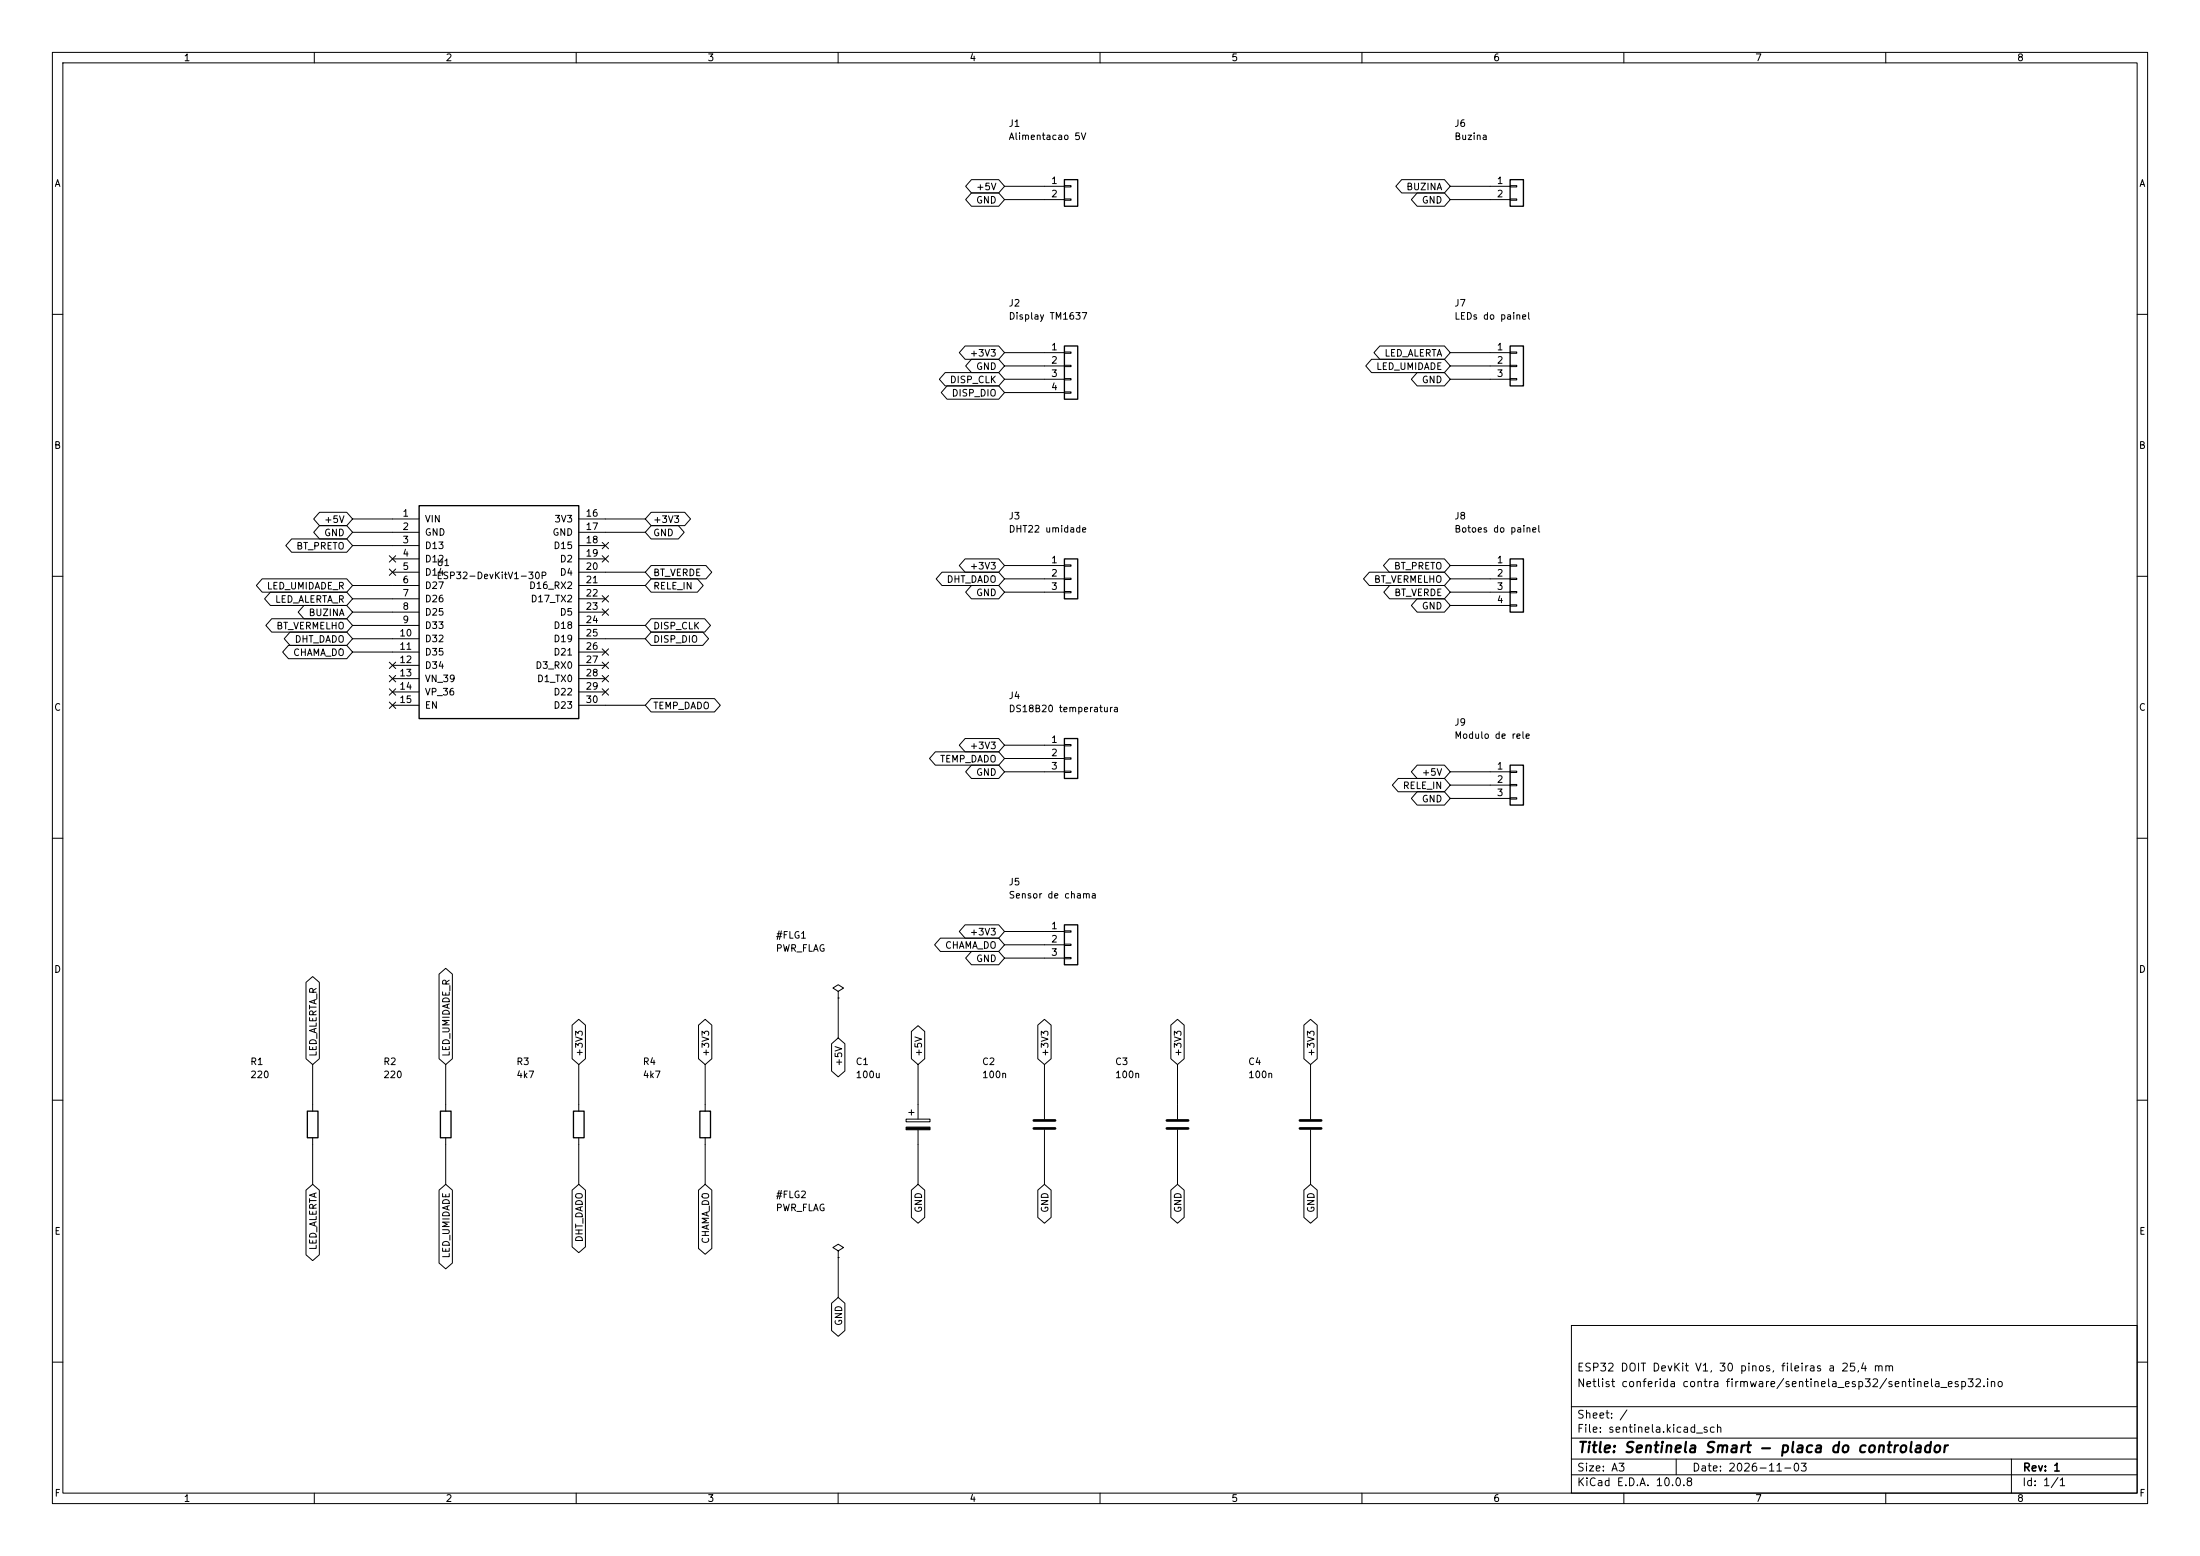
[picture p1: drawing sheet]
(kicad_sch
 (version 20231120)
 (generator "eeschema")
 (generator_version "8.0")
 (paper "A3")
 (title_block
  (title "Sentinela Smart - placa do controlador")
  (date "2026-11-03")
  (rev "1")
  (comment 1 "Netlist conferida contra firmware/sentinela_esp32/sentinela_esp32.ino")
  (comment 2 "ESP32 DOIT DevKit V1, 30 pinos, fileiras a 25,4 mm"))
 (lib_symbols
  (symbol "Connector_Generic:Conn_01x02"
    (pin_names
    (offset 1.016) (hide yes)) (exclude_from_sim no) (in_bom yes) (on_board yes)
    (in_pos_files yes)
    (duplicate_pin_numbers_are_jumpers no)
    (property "Reference" "J" (at 0 2.54 0) (show_name no) (do_not_autoplace no) (effects (font (size 1.27 1.27))))
    (property "Value" "Conn_01x02" (at 0 -5.08 0) (show_name no) (do_not_autoplace no) (effects (font (size 1.27 1.27))))
    (property "Footprint" "" (at 0 0 0) (show_name no) (do_not_autoplace no) (hide yes) (effects (font (size 1.27 1.27))))
    (property "Datasheet" "" (at 0 0 0) (show_name no) (do_not_autoplace no) (hide yes) (effects (font (size 1.27 1.27))))
    (property "Description" "Generic connector, single row, 01x02, script generated (kicad-library-utils/schlib/autogen/connector/)" (at 0 0 0) (show_name no) (do_not_autoplace no) (hide yes) (effects (font (size 1.27 1.27))))
    (symbol "Conn_01x02_1_1"
    (rectangle (start -1.27 1.27) (end 1.27 -3.81) (stroke (width 0.254) (type default)) (fill (type background)))
    (rectangle (start -1.27 0.127) (end 0 -0.127) (stroke (width 0.1524) (type default)) (fill (type none)))
    (rectangle (start -1.27 -2.413) (end 0 -2.667) (stroke (width 0.1524) (type default)) (fill (type none)))
    (pin passive line (at -5.08 0 0) (length 3.81) (name "Pin_1" (effects (font (size 1.27 1.27)))) (number "1" (effects (font (size 1.27 1.27)))))
    (pin passive line (at -5.08 -2.54 0) (length 3.81) (name "Pin_2" (effects (font (size 1.27 1.27)))) (number "2" (effects (font (size 1.27 1.27))))))
    (embedded_fonts no))
  (symbol "Connector_Generic:Conn_01x03"
    (pin_names
    (offset 1.016) (hide yes)) (exclude_from_sim no) (in_bom yes) (on_board yes)
    (in_pos_files yes)
    (duplicate_pin_numbers_are_jumpers no)
    (property "Reference" "J" (at 0 5.08 0) (show_name no) (do_not_autoplace no) (effects (font (size 1.27 1.27))))
    (property "Value" "Conn_01x03" (at 0 -5.08 0) (show_name no) (do_not_autoplace no) (effects (font (size 1.27 1.27))))
    (property "Footprint" "" (at 0 0 0) (show_name no) (do_not_autoplace no) (hide yes) (effects (font (size 1.27 1.27))))
    (property "Datasheet" "" (at 0 0 0) (show_name no) (do_not_autoplace no) (hide yes) (effects (font (size 1.27 1.27))))
    (property "Description" "Generic connector, single row, 01x03, script generated (kicad-library-utils/schlib/autogen/connector/)" (at 0 0 0) (show_name no) (do_not_autoplace no) (hide yes) (effects (font (size 1.27 1.27))))
    (symbol "Conn_01x03_1_1"
    (rectangle (start -1.27 3.81) (end 1.27 -3.81) (stroke (width 0.254) (type default)) (fill (type background)))
    (rectangle (start -1.27 2.667) (end 0 2.413) (stroke (width 0.1524) (type default)) (fill (type none)))
    (rectangle (start -1.27 0.127) (end 0 -0.127) (stroke (width 0.1524) (type default)) (fill (type none)))
    (rectangle (start -1.27 -2.413) (end 0 -2.667) (stroke (width 0.1524) (type default)) (fill (type none)))
    (pin passive line (at -5.08 2.54 0) (length 3.81) (name "Pin_1" (effects (font (size 1.27 1.27)))) (number "1" (effects (font (size 1.27 1.27)))))
    (pin passive line (at -5.08 0 0) (length 3.81) (name "Pin_2" (effects (font (size 1.27 1.27)))) (number "2" (effects (font (size 1.27 1.27)))))
    (pin passive line (at -5.08 -2.54 0) (length 3.81) (name "Pin_3" (effects (font (size 1.27 1.27)))) (number "3" (effects (font (size 1.27 1.27))))))
    (embedded_fonts no))
  (symbol "Connector_Generic:Conn_01x04"
    (pin_names
    (offset 1.016) (hide yes)) (exclude_from_sim no) (in_bom yes) (on_board yes)
    (in_pos_files yes)
    (duplicate_pin_numbers_are_jumpers no)
    (property "Reference" "J" (at 0 5.08 0) (show_name no) (do_not_autoplace no) (effects (font (size 1.27 1.27))))
    (property "Value" "Conn_01x04" (at 0 -7.62 0) (show_name no) (do_not_autoplace no) (effects (font (size 1.27 1.27))))
    (property "Footprint" "" (at 0 0 0) (show_name no) (do_not_autoplace no) (hide yes) (effects (font (size 1.27 1.27))))
    (property "Datasheet" "" (at 0 0 0) (show_name no) (do_not_autoplace no) (hide yes) (effects (font (size 1.27 1.27))))
    (property "Description" "Generic connector, single row, 01x04, script generated (kicad-library-utils/schlib/autogen/connector/)" (at 0 0 0) (show_name no) (do_not_autoplace no) (hide yes) (effects (font (size 1.27 1.27))))
    (symbol "Conn_01x04_1_1"
    (rectangle (start -1.27 3.81) (end 1.27 -6.35) (stroke (width 0.254) (type default)) (fill (type background)))
    (rectangle (start -1.27 2.667) (end 0 2.413) (stroke (width 0.1524) (type default)) (fill (type none)))
    (rectangle (start -1.27 0.127) (end 0 -0.127) (stroke (width 0.1524) (type default)) (fill (type none)))
    (rectangle (start -1.27 -2.413) (end 0 -2.667) (stroke (width 0.1524) (type default)) (fill (type none)))
    (rectangle (start -1.27 -4.953) (end 0 -5.207) (stroke (width 0.1524) (type default)) (fill (type none)))
    (pin passive line (at -5.08 2.54 0) (length 3.81) (name "Pin_1" (effects (font (size 1.27 1.27)))) (number "1" (effects (font (size 1.27 1.27)))))
    (pin passive line (at -5.08 0 0) (length 3.81) (name "Pin_2" (effects (font (size 1.27 1.27)))) (number "2" (effects (font (size 1.27 1.27)))))
    (pin passive line (at -5.08 -2.54 0) (length 3.81) (name "Pin_3" (effects (font (size 1.27 1.27)))) (number "3" (effects (font (size 1.27 1.27)))))
    (pin passive line (at -5.08 -5.08 0) (length 3.81) (name "Pin_4" (effects (font (size 1.27 1.27)))) (number "4" (effects (font (size 1.27 1.27))))))
    (embedded_fonts no))
  (symbol "Device:C"
    (pin_numbers (hide yes))
    (pin_names
    (offset 0.254)) (exclude_from_sim no) (in_bom yes) (on_board yes)
    (in_pos_files yes)
    (duplicate_pin_numbers_are_jumpers no)
    (property "Reference" "C" (at 0.635 2.54 0) (show_name no) (do_not_autoplace no) (effects (font (size 1.27 1.27)) (justify left)))
    (property "Value" "C" (at 0.635 -2.54 0) (show_name no) (do_not_autoplace no) (effects (font (size 1.27 1.27)) (justify left)))
    (property "Footprint" "" (at 0.9652 -3.81 0) (show_name no) (do_not_autoplace no) (hide yes) (effects (font (size 1.27 1.27))))
    (property "Datasheet" "" (at 0 0 0) (show_name no) (do_not_autoplace no) (hide yes) (effects (font (size 1.27 1.27))))
    (property "Description" "Unpolarized capacitor" (at 0 0 0) (show_name no) (do_not_autoplace no) (hide yes) (effects (font (size 1.27 1.27))))
    (symbol "C_0_1"
    (polyline (pts (xy -2.032 0.762) (xy 2.032 0.762)) (stroke (width 0.508) (type default)) (fill (type none)))
    (polyline (pts (xy -2.032 -0.762) (xy 2.032 -0.762)) (stroke (width 0.508) (type default)) (fill (type none))))
    (symbol "C_1_1"
    (pin passive line (at 0 3.81 270) (length 2.794) (name "" (effects (font (size 1.27 1.27)))) (number "1" (effects (font (size 1.27 1.27)))))
    (pin passive line (at 0 -3.81 90) (length 2.794) (name "" (effects (font (size 1.27 1.27)))) (number "2" (effects (font (size 1.27 1.27))))))
    (embedded_fonts no))
  (symbol "Device:C_Polarized"
    (pin_numbers (hide yes))
    (pin_names
    (offset 0.254)) (exclude_from_sim no) (in_bom yes) (on_board yes)
    (in_pos_files yes)
    (duplicate_pin_numbers_are_jumpers no)
    (property "Reference" "C" (at 0.635 2.54 0) (show_name no) (do_not_autoplace no) (effects (font (size 1.27 1.27)) (justify left)))
    (property "Value" "C_Polarized" (at 0.635 -2.54 0) (show_name no) (do_not_autoplace no) (effects (font (size 1.27 1.27)) (justify left)))
    (property "Footprint" "" (at 0.9652 -3.81 0) (show_name no) (do_not_autoplace no) (hide yes) (effects (font (size 1.27 1.27))))
    (property "Datasheet" "" (at 0 0 0) (show_name no) (do_not_autoplace no) (hide yes) (effects (font (size 1.27 1.27))))
    (property "Description" "Polarized capacitor" (at 0 0 0) (show_name no) (do_not_autoplace no) (hide yes) (effects (font (size 1.27 1.27))))
    (symbol "C_Polarized_0_1"
    (rectangle (start -2.286 0.508) (end 2.286 1.016) (stroke (width 0) (type default)) (fill (type none)))
    (polyline (pts (xy -1.778 2.286) (xy -0.762 2.286)) (stroke (width 0) (type default)) (fill (type none)))
    (polyline (pts (xy -1.27 2.794) (xy -1.27 1.778)) (stroke (width 0) (type default)) (fill (type none)))
    (rectangle (start 2.286 -0.508) (end -2.286 -1.016) (stroke (width 0) (type default)) (fill (type outline))))
    (symbol "C_Polarized_1_1"
    (pin passive line (at 0 3.81 270) (length 2.794) (name "" (effects (font (size 1.27 1.27)))) (number "1" (effects (font (size 1.27 1.27)))))
    (pin passive line (at 0 -3.81 90) (length 2.794) (name "" (effects (font (size 1.27 1.27)))) (number "2" (effects (font (size 1.27 1.27))))))
    (embedded_fonts no))
  (symbol "Device:R"
    (pin_numbers (hide yes))
    (pin_names
    (offset 0)) (exclude_from_sim no) (in_bom yes) (on_board yes)
    (in_pos_files yes)
    (duplicate_pin_numbers_are_jumpers no)
    (property "Reference" "R" (at 2.032 0 90) (show_name no) (do_not_autoplace no) (effects (font (size 1.27 1.27))))
    (property "Value" "R" (at 0 0 90) (show_name no) (do_not_autoplace no) (effects (font (size 1.27 1.27))))
    (property "Footprint" "" (at -1.778 0 90) (show_name no) (do_not_autoplace no) (hide yes) (effects (font (size 1.27 1.27))))
    (property "Datasheet" "" (at 0 0 0) (show_name no) (do_not_autoplace no) (hide yes) (effects (font (size 1.27 1.27))))
    (property "Description" "Resistor" (at 0 0 0) (show_name no) (do_not_autoplace no) (hide yes) (effects (font (size 1.27 1.27))))
    (symbol "R_0_1"
    (rectangle (start -1.016 -2.54) (end 1.016 2.54) (stroke (width 0.254) (type default)) (fill (type none))))
    (symbol "R_1_1"
    (pin passive line (at 0 3.81 270) (length 1.27) (name "" (effects (font (size 1.27 1.27)))) (number "1" (effects (font (size 1.27 1.27)))))
    (pin passive line (at 0 -3.81 90) (length 1.27) (name "" (effects (font (size 1.27 1.27)))) (number "2" (effects (font (size 1.27 1.27))))))
    (embedded_fonts no))
  (symbol "power:PWR_FLAG"
    (power global)
    (pin_numbers (hide yes))
    (pin_names
    (offset 0) (hide yes)) (exclude_from_sim no) (in_bom yes) (on_board yes)
    (in_pos_files yes)
    (duplicate_pin_numbers_are_jumpers no)
    (property "Reference" "#FLG" (at 0 1.905 0) (show_name no) (do_not_autoplace no) (hide yes) (effects (font (size 1.27 1.27))))
    (property "Value" "PWR_FLAG" (at 0 3.81 0) (show_name no) (do_not_autoplace no) (effects (font (size 1.27 1.27))))
    (property "Footprint" "" (at 0 0 0) (show_name no) (do_not_autoplace no) (hide yes) (effects (font (size 1.27 1.27))))
    (property "Datasheet" "" (at 0 0 0) (show_name no) (do_not_autoplace no) (hide yes) (effects (font (size 1.27 1.27))))
    (property "Description" "Special symbol for telling ERC where power comes from" (at 0 0 0) (show_name no) (do_not_autoplace no) (hide yes) (effects (font (size 1.27 1.27))))
    (symbol "PWR_FLAG_0_0"
    (pin power_out line (at 0 0 90) (length 0) (name "" (effects (font (size 1.27 1.27)))) (number "1" (effects (font (size 1.27 1.27))))))
    (symbol "PWR_FLAG_0_1"
    (polyline (pts (xy 0 0) (xy 0 1.27) (xy -1.016 1.905) (xy 0 2.54) (xy 1.016 1.905) (xy 0 1.27)) (stroke (width 0) (type default)) (fill (type none))))
    (embedded_fonts no))
  (symbol "sentinela:ESP32-DevKitV1-30P"
   (pin_names (offset 1.016)) (exclude_from_sim no) (in_bom yes) (on_board yes)
   (property "Reference" "U" (at 0 22.86 0) (effects (font (size 1.27 1.27))))
   (property "Value" "ESP32-DevKitV1-30P" (at 0 -24.13 0) (effects (font (size 1.27 1.27))))
   (property "Footprint" "sentinela:ESP32-DevKitV1-30P" (at 0 0 0) (effects (font (size 1.27 1.27)) (hide yes)))
   (property "Datasheet" "" (at 0 0 0) (effects (font (size 1.27 1.27)) (hide yes)))
   (property "Description" "Placa DOIT ESP32 DevKit V1, 30 pinos, fileiras a 25,4 mm" (at 0 0 0) (effects (font (size 1.27 1.27)) (hide yes)))
   (symbol "ESP32-DevKitV1-30P_0_1"
    (rectangle (start -15.24 22.86) (end 15.24 -17.78) (stroke (width 0.254) (type default)) (fill (type background))))
   (symbol "ESP32-DevKitV1-30P_1_1"
    (pin power_in line (at -20.32 20.32 0) (length 5.08) (name "VIN" (effects (font (size 1.27 1.27)))) (number "1" (effects (font (size 1.27 1.27)))))
    (pin power_in line (at -20.32 17.78 0) (length 5.08) (name "GND" (effects (font (size 1.27 1.27)))) (number "2" (effects (font (size 1.27 1.27)))))
    (pin bidirectional line (at -20.32 15.24 0) (length 5.08) (name "D13" (effects (font (size 1.27 1.27)))) (number "3" (effects (font (size 1.27 1.27)))))
    (pin bidirectional line (at -20.32 12.70 0) (length 5.08) (name "D12" (effects (font (size 1.27 1.27)))) (number "4" (effects (font (size 1.27 1.27)))))
    (pin bidirectional line (at -20.32 10.16 0) (length 5.08) (name "D14" (effects (font (size 1.27 1.27)))) (number "5" (effects (font (size 1.27 1.27)))))
    (pin bidirectional line (at -20.32 7.62 0) (length 5.08) (name "D27" (effects (font (size 1.27 1.27)))) (number "6" (effects (font (size 1.27 1.27)))))
    (pin bidirectional line (at -20.32 5.08 0) (length 5.08) (name "D26" (effects (font (size 1.27 1.27)))) (number "7" (effects (font (size 1.27 1.27)))))
    (pin bidirectional line (at -20.32 2.54 0) (length 5.08) (name "D25" (effects (font (size 1.27 1.27)))) (number "8" (effects (font (size 1.27 1.27)))))
    (pin bidirectional line (at -20.32 0.00 0) (length 5.08) (name "D33" (effects (font (size 1.27 1.27)))) (number "9" (effects (font (size 1.27 1.27)))))
    (pin bidirectional line (at -20.32 -2.54 0) (length 5.08) (name "D32" (effects (font (size 1.27 1.27)))) (number "10" (effects (font (size 1.27 1.27)))))
    (pin bidirectional line (at -20.32 -5.08 0) (length 5.08) (name "D35" (effects (font (size 1.27 1.27)))) (number "11" (effects (font (size 1.27 1.27)))))
    (pin bidirectional line (at -20.32 -7.62 0) (length 5.08) (name "D34" (effects (font (size 1.27 1.27)))) (number "12" (effects (font (size 1.27 1.27)))))
    (pin bidirectional line (at -20.32 -10.16 0) (length 5.08) (name "VN_39" (effects (font (size 1.27 1.27)))) (number "13" (effects (font (size 1.27 1.27)))))
    (pin bidirectional line (at -20.32 -12.70 0) (length 5.08) (name "VP_36" (effects (font (size 1.27 1.27)))) (number "14" (effects (font (size 1.27 1.27)))))
    (pin input line (at -20.32 -15.24 0) (length 5.08) (name "EN" (effects (font (size 1.27 1.27)))) (number "15" (effects (font (size 1.27 1.27)))))
    (pin power_out line (at 20.32 20.32 180) (length 5.08) (name "3V3" (effects (font (size 1.27 1.27)))) (number "16" (effects (font (size 1.27 1.27)))))
    (pin power_in line (at 20.32 17.78 180) (length 5.08) (name "GND" (effects (font (size 1.27 1.27)))) (number "17" (effects (font (size 1.27 1.27)))))
    (pin bidirectional line (at 20.32 15.24 180) (length 5.08) (name "D15" (effects (font (size 1.27 1.27)))) (number "18" (effects (font (size 1.27 1.27)))))
    (pin bidirectional line (at 20.32 12.70 180) (length 5.08) (name "D2" (effects (font (size 1.27 1.27)))) (number "19" (effects (font (size 1.27 1.27)))))
    (pin bidirectional line (at 20.32 10.16 180) (length 5.08) (name "D4" (effects (font (size 1.27 1.27)))) (number "20" (effects (font (size 1.27 1.27)))))
    (pin bidirectional line (at 20.32 7.62 180) (length 5.08) (name "D16_RX2" (effects (font (size 1.27 1.27)))) (number "21" (effects (font (size 1.27 1.27)))))
    (pin bidirectional line (at 20.32 5.08 180) (length 5.08) (name "D17_TX2" (effects (font (size 1.27 1.27)))) (number "22" (effects (font (size 1.27 1.27)))))
    (pin bidirectional line (at 20.32 2.54 180) (length 5.08) (name "D5" (effects (font (size 1.27 1.27)))) (number "23" (effects (font (size 1.27 1.27)))))
    (pin bidirectional line (at 20.32 0.00 180) (length 5.08) (name "D18" (effects (font (size 1.27 1.27)))) (number "24" (effects (font (size 1.27 1.27)))))
    (pin bidirectional line (at 20.32 -2.54 180) (length 5.08) (name "D19" (effects (font (size 1.27 1.27)))) (number "25" (effects (font (size 1.27 1.27)))))
    (pin bidirectional line (at 20.32 -5.08 180) (length 5.08) (name "D21" (effects (font (size 1.27 1.27)))) (number "26" (effects (font (size 1.27 1.27)))))
    (pin bidirectional line (at 20.32 -7.62 180) (length 5.08) (name "D3_RX0" (effects (font (size 1.27 1.27)))) (number "27" (effects (font (size 1.27 1.27)))))
    (pin bidirectional line (at 20.32 -10.16 180) (length 5.08) (name "D1_TX0" (effects (font (size 1.27 1.27)))) (number "28" (effects (font (size 1.27 1.27)))))
    (pin bidirectional line (at 20.32 -12.70 180) (length 5.08) (name "D22" (effects (font (size 1.27 1.27)))) (number "29" (effects (font (size 1.27 1.27)))))
    (pin bidirectional line (at 20.32 -15.24 180) (length 5.08) (name "D23" (effects (font (size 1.27 1.27)))) (number "30" (effects (font (size 1.27 1.27))))))))
 (symbol
  (lib_id "sentinela:ESP32-DevKitV1-30P") (at 95.25 119.38 0) (unit 1) (exclude_from_sim no) (in_bom yes) (on_board yes) (dnp no)
  (property "Reference" "U1" (at 83.25 107.38 0) (effects (font (size 1.27 1.27)) (justify left)))
  (property "Value" "ESP32-DevKitV1-30P" (at 83.25 109.88 0) (effects (font (size 1.27 1.27)) (justify left)))
  (property "Footprint" "sentinela:ESP32-DevKitV1-30P" (at 95.25 119.38 0) (effects (font (size 1.27 1.27)) (hide yes)))
  (property "Datasheet" "" (at 95.25 119.38 0) (effects (font (size 1.27 1.27)) (hide yes))) (pin "1") (pin "2") (pin "3") (pin "4") (pin "5") (pin "6") (pin "7") (pin "8") (pin "9") (pin "10") (pin "11") (pin "12") (pin "13") (pin "14") (pin "15") (pin "16") (pin "17") (pin "18") (pin "19") (pin "20") (pin "21") (pin "22") (pin "23") (pin "24") (pin "25") (pin "26") (pin "27") (pin "28") (pin "29") (pin "30"))
 (symbol
  (lib_id "Connector_Generic:Conn_01x02") (at 204.47 35.56 0) (unit 1) (exclude_from_sim no) (in_bom yes) (on_board yes) (dnp no)
  (property "Reference" "J1" (at 192.47 23.56 0) (effects (font (size 1.27 1.27)) (justify left)))
  (property "Value" "Alimentacao 5V" (at 192.47 26.06 0) (effects (font (size 1.27 1.27)) (justify left)))
  (property "Footprint" "Connector_Phoenix_MSTB:PhoenixContact_MSTBA_2,5_2-G-5,08_1x02_P5.08mm_Horizontal" (at 204.47 35.56 0) (effects (font (size 1.27 1.27)) (hide yes)))
  (property "Datasheet" "" (at 204.47 35.56 0) (effects (font (size 1.27 1.27)) (hide yes))) (pin "1") (pin "2"))
 (symbol
  (lib_id "Connector_Generic:Conn_01x04") (at 204.47 69.85 0) (unit 1) (exclude_from_sim no) (in_bom yes) (on_board yes) (dnp no)
  (property "Reference" "J2" (at 192.47 57.85 0) (effects (font (size 1.27 1.27)) (justify left)))
  (property "Value" "Display TM1637" (at 192.47 60.35 0) (effects (font (size 1.27 1.27)) (justify left)))
  (property "Footprint" "Connector_Phoenix_MSTB:PhoenixContact_MSTBA_2,5_4-G-5,08_1x04_P5.08mm_Horizontal" (at 204.47 69.85 0) (effects (font (size 1.27 1.27)) (hide yes)))
  (property "Datasheet" "" (at 204.47 69.85 0) (effects (font (size 1.27 1.27)) (hide yes))) (pin "1") (pin "2") (pin "3") (pin "4"))
 (symbol
  (lib_id "Connector_Generic:Conn_01x03") (at 204.47 110.49 0) (unit 1) (exclude_from_sim no) (in_bom yes) (on_board yes) (dnp no)
  (property "Reference" "J3" (at 192.47 98.49 0) (effects (font (size 1.27 1.27)) (justify left)))
  (property "Value" "DHT22 umidade" (at 192.47 100.99 0) (effects (font (size 1.27 1.27)) (justify left)))
  (property "Footprint" "Connector_Phoenix_MSTB:PhoenixContact_MSTBA_2,5_3-G-5,08_1x03_P5.08mm_Horizontal" (at 204.47 110.49 0) (effects (font (size 1.27 1.27)) (hide yes)))
  (property "Datasheet" "" (at 204.47 110.49 0) (effects (font (size 1.27 1.27)) (hide yes))) (pin "1") (pin "2") (pin "3"))
 (symbol
  (lib_id "Connector_Generic:Conn_01x03") (at 204.47 144.78 0) (unit 1) (exclude_from_sim no) (in_bom yes) (on_board yes) (dnp no)
  (property "Reference" "J4" (at 192.47 132.78 0) (effects (font (size 1.27 1.27)) (justify left)))
  (property "Value" "DS18B20 temperatura" (at 192.47 135.28 0) (effects (font (size 1.27 1.27)) (justify left)))
  (property "Footprint" "Connector_Phoenix_MSTB:PhoenixContact_MSTBA_2,5_3-G-5,08_1x03_P5.08mm_Horizontal" (at 204.47 144.78 0) (effects (font (size 1.27 1.27)) (hide yes)))
  (property "Datasheet" "" (at 204.47 144.78 0) (effects (font (size 1.27 1.27)) (hide yes))) (pin "1") (pin "2") (pin "3"))
 (symbol
  (lib_id "Connector_Generic:Conn_01x03") (at 204.47 180.34 0) (unit 1) (exclude_from_sim no) (in_bom yes) (on_board yes) (dnp no)
  (property "Reference" "J5" (at 192.47 168.34 0) (effects (font (size 1.27 1.27)) (justify left)))
  (property "Value" "Sensor de chama" (at 192.47 170.84 0) (effects (font (size 1.27 1.27)) (justify left)))
  (property "Footprint" "Connector_Phoenix_MSTB:PhoenixContact_MSTBA_2,5_3-G-5,08_1x03_P5.08mm_Horizontal" (at 204.47 180.34 0) (effects (font (size 1.27 1.27)) (hide yes)))
  (property "Datasheet" "" (at 204.47 180.34 0) (effects (font (size 1.27 1.27)) (hide yes))) (pin "1") (pin "2") (pin "3"))
 (symbol
  (lib_id "Connector_Generic:Conn_01x02") (at 289.56 35.56 0) (unit 1) (exclude_from_sim no) (in_bom yes) (on_board yes) (dnp no)
  (property "Reference" "J6" (at 277.56 23.56 0) (effects (font (size 1.27 1.27)) (justify left)))
  (property "Value" "Buzina" (at 277.56 26.06 0) (effects (font (size 1.27 1.27)) (justify left)))
  (property "Footprint" "Connector_Phoenix_MSTB:PhoenixContact_MSTBA_2,5_2-G-5,08_1x02_P5.08mm_Horizontal" (at 289.56 35.56 0) (effects (font (size 1.27 1.27)) (hide yes)))
  (property "Datasheet" "" (at 289.56 35.56 0) (effects (font (size 1.27 1.27)) (hide yes))) (pin "1") (pin "2"))
 (symbol
  (lib_id "Connector_Generic:Conn_01x03") (at 289.56 69.85 0) (unit 1) (exclude_from_sim no) (in_bom yes) (on_board yes) (dnp no)
  (property "Reference" "J7" (at 277.56 57.85 0) (effects (font (size 1.27 1.27)) (justify left)))
  (property "Value" "LEDs do painel" (at 277.56 60.35 0) (effects (font (size 1.27 1.27)) (justify left)))
  (property "Footprint" "Connector_Phoenix_MSTB:PhoenixContact_MSTBA_2,5_3-G-5,08_1x03_P5.08mm_Horizontal" (at 289.56 69.85 0) (effects (font (size 1.27 1.27)) (hide yes)))
  (property "Datasheet" "" (at 289.56 69.85 0) (effects (font (size 1.27 1.27)) (hide yes))) (pin "1") (pin "2") (pin "3"))
 (symbol
  (lib_id "Connector_Generic:Conn_01x04") (at 289.56 110.49 0) (unit 1) (exclude_from_sim no) (in_bom yes) (on_board yes) (dnp no)
  (property "Reference" "J8" (at 277.56 98.49 0) (effects (font (size 1.27 1.27)) (justify left)))
  (property "Value" "Botoes do painel" (at 277.56 100.99 0) (effects (font (size 1.27 1.27)) (justify left)))
  (property "Footprint" "Connector_Phoenix_MSTB:PhoenixContact_MSTBA_2,5_4-G-5,08_1x04_P5.08mm_Horizontal" (at 289.56 110.49 0) (effects (font (size 1.27 1.27)) (hide yes)))
  (property "Datasheet" "" (at 289.56 110.49 0) (effects (font (size 1.27 1.27)) (hide yes))) (pin "1") (pin "2") (pin "3") (pin "4"))
 (symbol
  (lib_id "Connector_Generic:Conn_01x03") (at 289.56 149.86 0) (unit 1) (exclude_from_sim no) (in_bom yes) (on_board yes) (dnp no)
  (property "Reference" "J9" (at 277.56 137.86 0) (effects (font (size 1.27 1.27)) (justify left)))
  (property "Value" "Modulo de rele" (at 277.56 140.36 0) (effects (font (size 1.27 1.27)) (justify left)))
  (property "Footprint" "Connector_Phoenix_MSTB:PhoenixContact_MSTBA_2,5_3-G-5,08_1x03_P5.08mm_Horizontal" (at 289.56 149.86 0) (effects (font (size 1.27 1.27)) (hide yes)))
  (property "Datasheet" "" (at 289.56 149.86 0) (effects (font (size 1.27 1.27)) (hide yes))) (pin "1") (pin "2") (pin "3"))
 (symbol
  (lib_id "Device:R") (at 59.69 214.63 0) (unit 1) (exclude_from_sim no) (in_bom yes) (on_board yes) (dnp no)
  (property "Reference" "R1" (at 47.69 202.63 0) (effects (font (size 1.27 1.27)) (justify left)))
  (property "Value" "220" (at 47.69 205.13 0) (effects (font (size 1.27 1.27)) (justify left)))
  (property "Footprint" "Resistor_THT:R_Axial_DIN0207_L6.3mm_D2.5mm_P10.16mm_Horizontal" (at 59.69 214.63 0) (effects (font (size 1.27 1.27)) (hide yes)))
  (property "Datasheet" "" (at 59.69 214.63 0) (effects (font (size 1.27 1.27)) (hide yes))) (pin "1") (pin "2"))
 (symbol
  (lib_id "Device:R") (at 85.09 214.63 0) (unit 1) (exclude_from_sim no) (in_bom yes) (on_board yes) (dnp no)
  (property "Reference" "R2" (at 73.09 202.63 0) (effects (font (size 1.27 1.27)) (justify left)))
  (property "Value" "220" (at 73.09 205.13 0) (effects (font (size 1.27 1.27)) (justify left)))
  (property "Footprint" "Resistor_THT:R_Axial_DIN0207_L6.3mm_D2.5mm_P10.16mm_Horizontal" (at 85.09 214.63 0) (effects (font (size 1.27 1.27)) (hide yes)))
  (property "Datasheet" "" (at 85.09 214.63 0) (effects (font (size 1.27 1.27)) (hide yes))) (pin "1") (pin "2"))
 (symbol
  (lib_id "Device:R") (at 110.49 214.63 0) (unit 1) (exclude_from_sim no) (in_bom yes) (on_board yes) (dnp no)
  (property "Reference" "R3" (at 98.49 202.63 0) (effects (font (size 1.27 1.27)) (justify left)))
  (property "Value" "4k7" (at 98.49 205.13 0) (effects (font (size 1.27 1.27)) (justify left)))
  (property "Footprint" "Resistor_THT:R_Axial_DIN0207_L6.3mm_D2.5mm_P10.16mm_Horizontal" (at 110.49 214.63 0) (effects (font (size 1.27 1.27)) (hide yes)))
  (property "Datasheet" "" (at 110.49 214.63 0) (effects (font (size 1.27 1.27)) (hide yes))) (pin "1") (pin "2"))
 (symbol
  (lib_id "Device:R") (at 134.62 214.63 0) (unit 1) (exclude_from_sim no) (in_bom yes) (on_board yes) (dnp no)
  (property "Reference" "R4" (at 122.62 202.63 0) (effects (font (size 1.27 1.27)) (justify left)))
  (property "Value" "4k7" (at 122.62 205.13 0) (effects (font (size 1.27 1.27)) (justify left)))
  (property "Footprint" "Resistor_THT:R_Axial_DIN0207_L6.3mm_D2.5mm_P10.16mm_Horizontal" (at 134.62 214.63 0) (effects (font (size 1.27 1.27)) (hide yes)))
  (property "Datasheet" "" (at 134.62 214.63 0) (effects (font (size 1.27 1.27)) (hide yes))) (pin "1") (pin "2"))
 (symbol
  (lib_id "Device:C_Polarized") (at 175.26 214.63 0) (unit 1) (exclude_from_sim no) (in_bom yes) (on_board yes) (dnp no)
  (property "Reference" "C1" (at 163.26 202.63 0) (effects (font (size 1.27 1.27)) (justify left)))
  (property "Value" "100u" (at 163.26 205.13 0) (effects (font (size 1.27 1.27)) (justify left)))
  (property "Footprint" "Capacitor_THT:CP_Radial_D6.3mm_P2.50mm" (at 175.26 214.63 0) (effects (font (size 1.27 1.27)) (hide yes)))
  (property "Datasheet" "" (at 175.26 214.63 0) (effects (font (size 1.27 1.27)) (hide yes))) (pin "1") (pin "2"))
 (symbol
  (lib_id "Device:C") (at 199.39 214.63 0) (unit 1) (exclude_from_sim no) (in_bom yes) (on_board yes) (dnp no)
  (property "Reference" "C2" (at 187.39 202.63 0) (effects (font (size 1.27 1.27)) (justify left)))
  (property "Value" "100n" (at 187.39 205.13 0) (effects (font (size 1.27 1.27)) (justify left)))
  (property "Footprint" "Capacitor_THT:C_Disc_D5.0mm_W2.5mm_P5.00mm" (at 199.39 214.63 0) (effects (font (size 1.27 1.27)) (hide yes)))
  (property "Datasheet" "" (at 199.39 214.63 0) (effects (font (size 1.27 1.27)) (hide yes))) (pin "1") (pin "2"))
 (symbol
  (lib_id "Device:C") (at 224.79 214.63 0) (unit 1) (exclude_from_sim no) (in_bom yes) (on_board yes) (dnp no)
  (property "Reference" "C3" (at 212.79 202.63 0) (effects (font (size 1.27 1.27)) (justify left)))
  (property "Value" "100n" (at 212.79 205.13 0) (effects (font (size 1.27 1.27)) (justify left)))
  (property "Footprint" "Capacitor_THT:C_Disc_D5.0mm_W2.5mm_P5.00mm" (at 224.79 214.63 0) (effects (font (size 1.27 1.27)) (hide yes)))
  (property "Datasheet" "" (at 224.79 214.63 0) (effects (font (size 1.27 1.27)) (hide yes))) (pin "1") (pin "2"))
 (symbol
  (lib_id "Device:C") (at 250.19 214.63 0) (unit 1) (exclude_from_sim no) (in_bom yes) (on_board yes) (dnp no)
  (property "Reference" "C4" (at 238.19 202.63 0) (effects (font (size 1.27 1.27)) (justify left)))
  (property "Value" "100n" (at 238.19 205.13 0) (effects (font (size 1.27 1.27)) (justify left)))
  (property "Footprint" "Capacitor_THT:C_Disc_D5.0mm_W2.5mm_P5.00mm" (at 250.19 214.63 0) (effects (font (size 1.27 1.27)) (hide yes)))
  (property "Datasheet" "" (at 250.19 214.63 0) (effects (font (size 1.27 1.27)) (hide yes))) (pin "1") (pin "2"))
 (symbol
  (lib_id "power:PWR_FLAG") (at 160.02 190.50 0) (unit 1) (exclude_from_sim yes) (in_bom no) (on_board no) (dnp no)
  (property "Reference" "#FLG1" (at 148.02 178.50 0) (effects (font (size 1.27 1.27)) (justify left)))
  (property "Value" "PWR_FLAG" (at 148.02 181.00 0) (effects (font (size 1.27 1.27)) (justify left)))
  (property "Footprint" "" (at 160.02 190.50 0) (effects (font (size 1.27 1.27)) (hide yes)))
  (property "Datasheet" "" (at 160.02 190.50 0) (effects (font (size 1.27 1.27)) (hide yes))) (pin "1"))
 (symbol
  (lib_id "power:PWR_FLAG") (at 160.02 240.03 0) (unit 1) (exclude_from_sim yes) (in_bom no) (on_board no) (dnp no)
  (property "Reference" "#FLG2" (at 148.02 228.03 0) (effects (font (size 1.27 1.27)) (justify left)))
  (property "Value" "PWR_FLAG" (at 148.02 230.53 0) (effects (font (size 1.27 1.27)) (justify left)))
  (property "Footprint" "" (at 160.02 240.03 0) (effects (font (size 1.27 1.27)) (hide yes)))
  (property "Datasheet" "" (at 160.02 240.03 0) (effects (font (size 1.27 1.27)) (hide yes))) (pin "1"))
 (wire (pts (xy 74.93 99.06) (xy 67.31 99.06)) (stroke (width 0) (type default)))
 (wire (pts (xy 74.93 101.60) (xy 67.31 101.60)) (stroke (width 0) (type default)))
 (wire (pts (xy 74.93 104.14) (xy 67.31 104.14)) (stroke (width 0) (type default)))
 (wire (pts (xy 74.93 111.76) (xy 67.31 111.76)) (stroke (width 0) (type default)))
 (wire (pts (xy 74.93 114.30) (xy 67.31 114.30)) (stroke (width 0) (type default)))
 (wire (pts (xy 74.93 116.84) (xy 67.31 116.84)) (stroke (width 0) (type default)))
 (wire (pts (xy 74.93 119.38) (xy 67.31 119.38)) (stroke (width 0) (type default)))
 (wire (pts (xy 74.93 121.92) (xy 67.31 121.92)) (stroke (width 0) (type default)))
 (wire (pts (xy 74.93 124.46) (xy 67.31 124.46)) (stroke (width 0) (type default)))
 (wire (pts (xy 115.57 99.06) (xy 123.19 99.06)) (stroke (width 0) (type default)))
 (wire (pts (xy 115.57 101.60) (xy 123.19 101.60)) (stroke (width 0) (type default)))
 (wire (pts (xy 115.57 109.22) (xy 123.19 109.22)) (stroke (width 0) (type default)))
 (wire (pts (xy 115.57 111.76) (xy 123.19 111.76)) (stroke (width 0) (type default)))
 (wire (pts (xy 115.57 119.38) (xy 123.19 119.38)) (stroke (width 0) (type default)))
 (wire (pts (xy 115.57 121.92) (xy 123.19 121.92)) (stroke (width 0) (type default)))
 (wire (pts (xy 115.57 134.62) (xy 123.19 134.62)) (stroke (width 0) (type default)))
 (wire (pts (xy 199.39 35.56) (xy 191.77 35.56)) (stroke (width 0) (type default)))
 (wire (pts (xy 199.39 38.10) (xy 191.77 38.10)) (stroke (width 0) (type default)))
 (wire (pts (xy 199.39 67.31) (xy 191.77 67.31)) (stroke (width 0) (type default)))
 (wire (pts (xy 199.39 69.85) (xy 191.77 69.85)) (stroke (width 0) (type default)))
 (wire (pts (xy 199.39 72.39) (xy 191.77 72.39)) (stroke (width 0) (type default)))
 (wire (pts (xy 199.39 74.93) (xy 191.77 74.93)) (stroke (width 0) (type default)))
 (wire (pts (xy 199.39 107.95) (xy 191.77 107.95)) (stroke (width 0) (type default)))
 (wire (pts (xy 199.39 110.49) (xy 191.77 110.49)) (stroke (width 0) (type default)))
 (wire (pts (xy 199.39 113.03) (xy 191.77 113.03)) (stroke (width 0) (type default)))
 (wire (pts (xy 199.39 142.24) (xy 191.77 142.24)) (stroke (width 0) (type default)))
 (wire (pts (xy 199.39 144.78) (xy 191.77 144.78)) (stroke (width 0) (type default)))
 (wire (pts (xy 199.39 147.32) (xy 191.77 147.32)) (stroke (width 0) (type default)))
 (wire (pts (xy 199.39 177.80) (xy 191.77 177.80)) (stroke (width 0) (type default)))
 (wire (pts (xy 199.39 180.34) (xy 191.77 180.34)) (stroke (width 0) (type default)))
 (wire (pts (xy 199.39 182.88) (xy 191.77 182.88)) (stroke (width 0) (type default)))
 (wire (pts (xy 284.48 35.56) (xy 276.86 35.56)) (stroke (width 0) (type default)))
 (wire (pts (xy 284.48 38.10) (xy 276.86 38.10)) (stroke (width 0) (type default)))
 (wire (pts (xy 284.48 67.31) (xy 276.86 67.31)) (stroke (width 0) (type default)))
 (wire (pts (xy 284.48 69.85) (xy 276.86 69.85)) (stroke (width 0) (type default)))
 (wire (pts (xy 284.48 72.39) (xy 276.86 72.39)) (stroke (width 0) (type default)))
 (wire (pts (xy 284.48 107.95) (xy 276.86 107.95)) (stroke (width 0) (type default)))
 (wire (pts (xy 284.48 110.49) (xy 276.86 110.49)) (stroke (width 0) (type default)))
 (wire (pts (xy 284.48 113.03) (xy 276.86 113.03)) (stroke (width 0) (type default)))
 (wire (pts (xy 284.48 115.57) (xy 276.86 115.57)) (stroke (width 0) (type default)))
 (wire (pts (xy 284.48 147.32) (xy 276.86 147.32)) (stroke (width 0) (type default)))
 (wire (pts (xy 284.48 149.86) (xy 276.86 149.86)) (stroke (width 0) (type default)))
 (wire (pts (xy 284.48 152.40) (xy 276.86 152.40)) (stroke (width 0) (type default)))
 (wire (pts (xy 59.69 210.82) (xy 59.69 203.20)) (stroke (width 0) (type default)))
 (wire (pts (xy 59.69 218.44) (xy 59.69 226.06)) (stroke (width 0) (type default)))
 (wire (pts (xy 85.09 210.82) (xy 85.09 203.20)) (stroke (width 0) (type default)))
 (wire (pts (xy 85.09 218.44) (xy 85.09 226.06)) (stroke (width 0) (type default)))
 (wire (pts (xy 110.49 210.82) (xy 110.49 203.20)) (stroke (width 0) (type default)))
 (wire (pts (xy 110.49 218.44) (xy 110.49 226.06)) (stroke (width 0) (type default)))
 (wire (pts (xy 134.62 210.82) (xy 134.62 203.20)) (stroke (width 0) (type default)))
 (wire (pts (xy 134.62 218.44) (xy 134.62 226.06)) (stroke (width 0) (type default)))
 (wire (pts (xy 175.26 210.82) (xy 175.26 203.20)) (stroke (width 0) (type default)))
 (wire (pts (xy 175.26 218.44) (xy 175.26 226.06)) (stroke (width 0) (type default)))
 (wire (pts (xy 199.39 210.82) (xy 199.39 203.20)) (stroke (width 0) (type default)))
 (wire (pts (xy 199.39 218.44) (xy 199.39 226.06)) (stroke (width 0) (type default)))
 (wire (pts (xy 224.79 210.82) (xy 224.79 203.20)) (stroke (width 0) (type default)))
 (wire (pts (xy 224.79 218.44) (xy 224.79 226.06)) (stroke (width 0) (type default)))
 (wire (pts (xy 250.19 210.82) (xy 250.19 203.20)) (stroke (width 0) (type default)))
 (wire (pts (xy 250.19 218.44) (xy 250.19 226.06)) (stroke (width 0) (type default)))
 (wire (pts (xy 160.02 190.50) (xy 160.02 198.12)) (stroke (width 0) (type default)))
 (wire (pts (xy 160.02 240.03) (xy 160.02 247.65)) (stroke (width 0) (type default)))
 (global_label "+5V" (shape bidirectional) (at 67.31 99.06 180) (fields_autoplaced yes) (effects (font (size 1.27 1.27)) (justify right)))
 (global_label "GND" (shape bidirectional) (at 67.31 101.60 180) (fields_autoplaced yes) (effects (font (size 1.27 1.27)) (justify right)))
 (global_label "BT_PRETO" (shape bidirectional) (at 67.31 104.14 180) (fields_autoplaced yes) (effects (font (size 1.27 1.27)) (justify right)))
 (global_label "LED_UMIDADE_R" (shape bidirectional) (at 67.31 111.76 180) (fields_autoplaced yes) (effects (font (size 1.27 1.27)) (justify right)))
 (global_label "LED_ALERTA_R" (shape bidirectional) (at 67.31 114.30 180) (fields_autoplaced yes) (effects (font (size 1.27 1.27)) (justify right)))
 (global_label "BUZINA" (shape bidirectional) (at 67.31 116.84 180) (fields_autoplaced yes) (effects (font (size 1.27 1.27)) (justify right)))
 (global_label "BT_VERMELHO" (shape bidirectional) (at 67.31 119.38 180) (fields_autoplaced yes) (effects (font (size 1.27 1.27)) (justify right)))
 (global_label "DHT_DADO" (shape bidirectional) (at 67.31 121.92 180) (fields_autoplaced yes) (effects (font (size 1.27 1.27)) (justify right)))
 (global_label "CHAMA_DO" (shape bidirectional) (at 67.31 124.46 180) (fields_autoplaced yes) (effects (font (size 1.27 1.27)) (justify right)))
 (global_label "+3V3" (shape bidirectional) (at 123.19 99.06 0) (fields_autoplaced yes) (effects (font (size 1.27 1.27)) (justify left)))
 (global_label "GND" (shape bidirectional) (at 123.19 101.60 0) (fields_autoplaced yes) (effects (font (size 1.27 1.27)) (justify left)))
 (global_label "BT_VERDE" (shape bidirectional) (at 123.19 109.22 0) (fields_autoplaced yes) (effects (font (size 1.27 1.27)) (justify left)))
 (global_label "RELE_IN" (shape bidirectional) (at 123.19 111.76 0) (fields_autoplaced yes) (effects (font (size 1.27 1.27)) (justify left)))
 (global_label "DISP_CLK" (shape bidirectional) (at 123.19 119.38 0) (fields_autoplaced yes) (effects (font (size 1.27 1.27)) (justify left)))
 (global_label "DISP_DIO" (shape bidirectional) (at 123.19 121.92 0) (fields_autoplaced yes) (effects (font (size 1.27 1.27)) (justify left)))
 (global_label "TEMP_DADO" (shape bidirectional) (at 123.19 134.62 0) (fields_autoplaced yes) (effects (font (size 1.27 1.27)) (justify left)))
 (global_label "+5V" (shape bidirectional) (at 191.77 35.56 180) (fields_autoplaced yes) (effects (font (size 1.27 1.27)) (justify right)))
 (global_label "GND" (shape bidirectional) (at 191.77 38.10 180) (fields_autoplaced yes) (effects (font (size 1.27 1.27)) (justify right)))
 (global_label "+3V3" (shape bidirectional) (at 191.77 67.31 180) (fields_autoplaced yes) (effects (font (size 1.27 1.27)) (justify right)))
 (global_label "GND" (shape bidirectional) (at 191.77 69.85 180) (fields_autoplaced yes) (effects (font (size 1.27 1.27)) (justify right)))
 (global_label "DISP_CLK" (shape bidirectional) (at 191.77 72.39 180) (fields_autoplaced yes) (effects (font (size 1.27 1.27)) (justify right)))
 (global_label "DISP_DIO" (shape bidirectional) (at 191.77 74.93 180) (fields_autoplaced yes) (effects (font (size 1.27 1.27)) (justify right)))
 (global_label "+3V3" (shape bidirectional) (at 191.77 107.95 180) (fields_autoplaced yes) (effects (font (size 1.27 1.27)) (justify right)))
 (global_label "DHT_DADO" (shape bidirectional) (at 191.77 110.49 180) (fields_autoplaced yes) (effects (font (size 1.27 1.27)) (justify right)))
 (global_label "GND" (shape bidirectional) (at 191.77 113.03 180) (fields_autoplaced yes) (effects (font (size 1.27 1.27)) (justify right)))
 (global_label "+3V3" (shape bidirectional) (at 191.77 142.24 180) (fields_autoplaced yes) (effects (font (size 1.27 1.27)) (justify right)))
 (global_label "TEMP_DADO" (shape bidirectional) (at 191.77 144.78 180) (fields_autoplaced yes) (effects (font (size 1.27 1.27)) (justify right)))
 (global_label "GND" (shape bidirectional) (at 191.77 147.32 180) (fields_autoplaced yes) (effects (font (size 1.27 1.27)) (justify right)))
 (global_label "+3V3" (shape bidirectional) (at 191.77 177.80 180) (fields_autoplaced yes) (effects (font (size 1.27 1.27)) (justify right)))
 (global_label "CHAMA_DO" (shape bidirectional) (at 191.77 180.34 180) (fields_autoplaced yes) (effects (font (size 1.27 1.27)) (justify right)))
 (global_label "GND" (shape bidirectional) (at 191.77 182.88 180) (fields_autoplaced yes) (effects (font (size 1.27 1.27)) (justify right)))
 (global_label "BUZINA" (shape bidirectional) (at 276.86 35.56 180) (fields_autoplaced yes) (effects (font (size 1.27 1.27)) (justify right)))
 (global_label "GND" (shape bidirectional) (at 276.86 38.10 180) (fields_autoplaced yes) (effects (font (size 1.27 1.27)) (justify right)))
 (global_label "LED_ALERTA" (shape bidirectional) (at 276.86 67.31 180) (fields_autoplaced yes) (effects (font (size 1.27 1.27)) (justify right)))
 (global_label "LED_UMIDADE" (shape bidirectional) (at 276.86 69.85 180) (fields_autoplaced yes) (effects (font (size 1.27 1.27)) (justify right)))
 (global_label "GND" (shape bidirectional) (at 276.86 72.39 180) (fields_autoplaced yes) (effects (font (size 1.27 1.27)) (justify right)))
 (global_label "BT_PRETO" (shape bidirectional) (at 276.86 107.95 180) (fields_autoplaced yes) (effects (font (size 1.27 1.27)) (justify right)))
 (global_label "BT_VERMELHO" (shape bidirectional) (at 276.86 110.49 180) (fields_autoplaced yes) (effects (font (size 1.27 1.27)) (justify right)))
 (global_label "BT_VERDE" (shape bidirectional) (at 276.86 113.03 180) (fields_autoplaced yes) (effects (font (size 1.27 1.27)) (justify right)))
 (global_label "GND" (shape bidirectional) (at 276.86 115.57 180) (fields_autoplaced yes) (effects (font (size 1.27 1.27)) (justify right)))
 (global_label "+5V" (shape bidirectional) (at 276.86 147.32 180) (fields_autoplaced yes) (effects (font (size 1.27 1.27)) (justify right)))
 (global_label "RELE_IN" (shape bidirectional) (at 276.86 149.86 180) (fields_autoplaced yes) (effects (font (size 1.27 1.27)) (justify right)))
 (global_label "GND" (shape bidirectional) (at 276.86 152.40 180) (fields_autoplaced yes) (effects (font (size 1.27 1.27)) (justify right)))
 (global_label "LED_ALERTA_R" (shape bidirectional) (at 59.69 203.20 90) (fields_autoplaced yes) (effects (font (size 1.27 1.27)) (justify left)))
 (global_label "LED_ALERTA" (shape bidirectional) (at 59.69 226.06 270) (fields_autoplaced yes) (effects (font (size 1.27 1.27)) (justify right)))
 (global_label "LED_UMIDADE_R" (shape bidirectional) (at 85.09 203.20 90) (fields_autoplaced yes) (effects (font (size 1.27 1.27)) (justify left)))
 (global_label "LED_UMIDADE" (shape bidirectional) (at 85.09 226.06 270) (fields_autoplaced yes) (effects (font (size 1.27 1.27)) (justify right)))
 (global_label "+3V3" (shape bidirectional) (at 110.49 203.20 90) (fields_autoplaced yes) (effects (font (size 1.27 1.27)) (justify left)))
 (global_label "DHT_DADO" (shape bidirectional) (at 110.49 226.06 270) (fields_autoplaced yes) (effects (font (size 1.27 1.27)) (justify right)))
 (global_label "+3V3" (shape bidirectional) (at 134.62 203.20 90) (fields_autoplaced yes) (effects (font (size 1.27 1.27)) (justify left)))
 (global_label "CHAMA_DO" (shape bidirectional) (at 134.62 226.06 270) (fields_autoplaced yes) (effects (font (size 1.27 1.27)) (justify right)))
 (global_label "+5V" (shape bidirectional) (at 175.26 203.20 90) (fields_autoplaced yes) (effects (font (size 1.27 1.27)) (justify left)))
 (global_label "GND" (shape bidirectional) (at 175.26 226.06 270) (fields_autoplaced yes) (effects (font (size 1.27 1.27)) (justify right)))
 (global_label "+3V3" (shape bidirectional) (at 199.39 203.20 90) (fields_autoplaced yes) (effects (font (size 1.27 1.27)) (justify left)))
 (global_label "GND" (shape bidirectional) (at 199.39 226.06 270) (fields_autoplaced yes) (effects (font (size 1.27 1.27)) (justify right)))
 (global_label "+3V3" (shape bidirectional) (at 224.79 203.20 90) (fields_autoplaced yes) (effects (font (size 1.27 1.27)) (justify left)))
 (global_label "GND" (shape bidirectional) (at 224.79 226.06 270) (fields_autoplaced yes) (effects (font (size 1.27 1.27)) (justify right)))
 (global_label "+3V3" (shape bidirectional) (at 250.19 203.20 90) (fields_autoplaced yes) (effects (font (size 1.27 1.27)) (justify left)))
 (global_label "GND" (shape bidirectional) (at 250.19 226.06 270) (fields_autoplaced yes) (effects (font (size 1.27 1.27)) (justify right)))
 (global_label "+5V" (shape bidirectional) (at 160.02 198.12 270) (fields_autoplaced yes) (effects (font (size 1.27 1.27)) (justify right)))
 (global_label "GND" (shape bidirectional) (at 160.02 247.65 270) (fields_autoplaced yes) (effects (font (size 1.27 1.27)) (justify right)))
 (no_connect (at 74.93 106.68))
 (no_connect (at 74.93 109.22))
 (no_connect (at 74.93 127.00))
 (no_connect (at 74.93 129.54))
 (no_connect (at 74.93 132.08))
 (no_connect (at 74.93 134.62))
 (no_connect (at 115.57 104.14))
 (no_connect (at 115.57 106.68))
 (no_connect (at 115.57 114.30))
 (no_connect (at 115.57 116.84))
 (no_connect (at 115.57 124.46))
 (no_connect (at 115.57 127.00))
 (no_connect (at 115.57 129.54))
 (no_connect (at 115.57 132.08))
 (sheet_instances (path "" (page "1"))))
